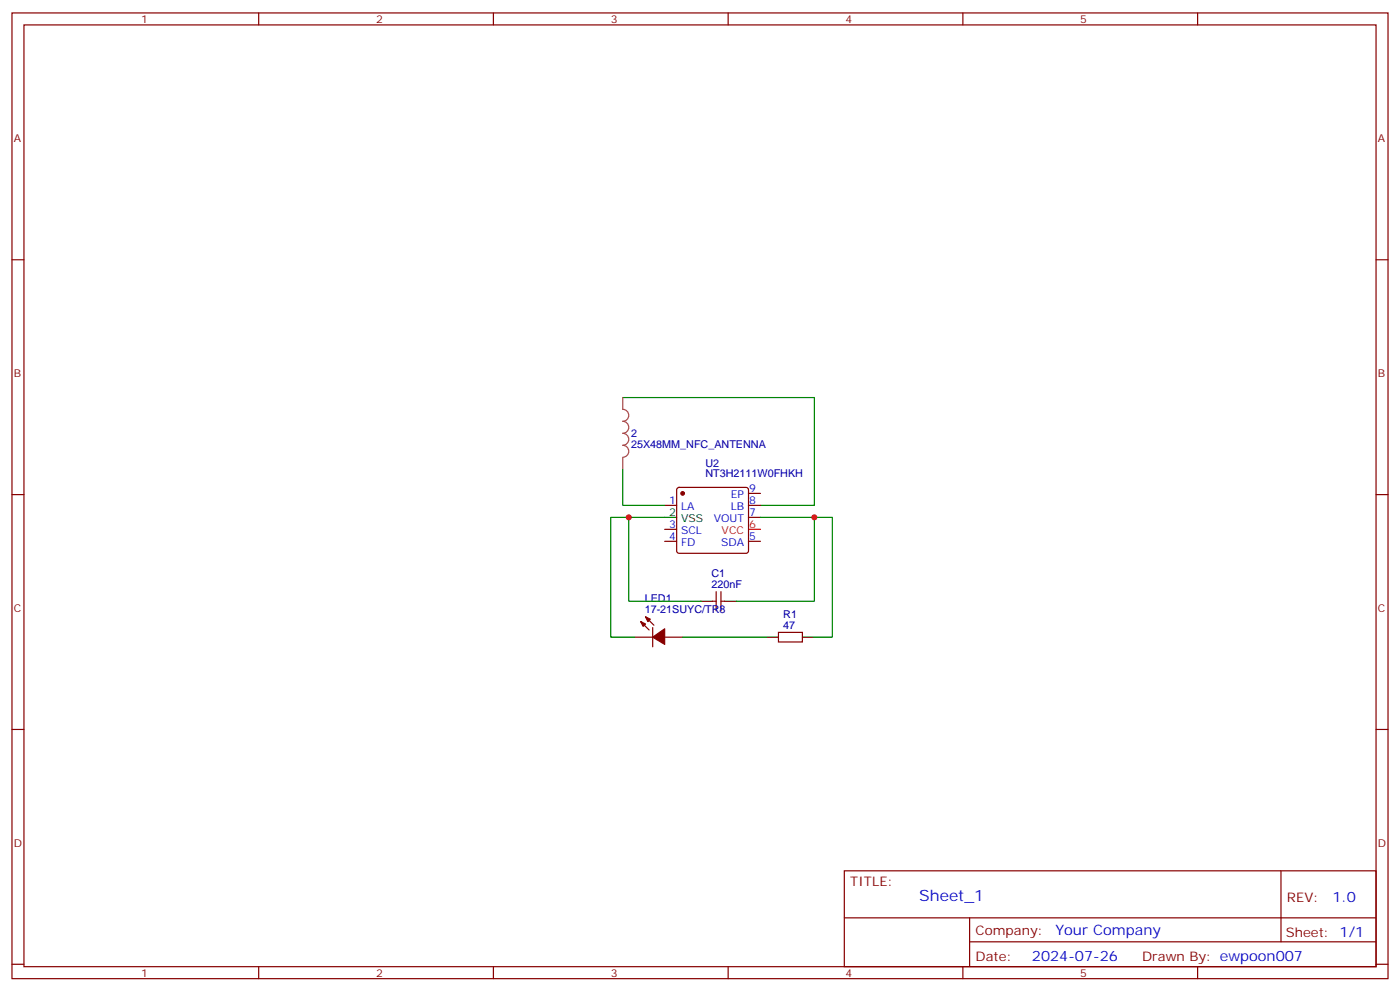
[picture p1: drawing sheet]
<svg xmlns="http://www.w3.org/2000/svg" width="412mm" height="292mm" viewBox="0 0 412 292" stroke-linecap="round" stroke-linejoin="round" font-family="sans-serif">
<g fill="none" stroke="#870000" stroke-width=".35">
<path d="M3.5 3.8h405.4v284.3h-405.4zM7.1 7.3h398.2v277.3h-398.2zM76.2 3.8v3.5M145.3 3.8v3.5M214.5 3.8v3.5M283.6 3.8v3.5M352.8 3.8v3.5M3.5 76.5h3.6M405.3 76.5h3.6M3.5 145.6h3.6M195.8 148.8h3.5M195.8 159.4h3.5"/>
<path d="M195.8 155.9h3.5M199.6 143.7l.4-.2h19.8l.5 .2 .2 .5v18l-.2 .5-.5 .2h-19.8l-.5-.2-.2-.5v-18zM220.5 145.3h3.5M220.5 148.8h3.5M220.5 152.3h3.5M220.5 159.4h3.5M405.3 145.6h3.6M209.9 177h1.1M211 174.2v5.6M212.4 174.2v5.6M212.4 177h1M187 187.6h5.3"/>
<path d="M188.7 183l2.5 2.5M190.1 181.6l2.5 2.5M192.3 184.8v5.6M195.8 187.6h5.3M229.3 186.2h7.1v2.8h-7.1zM3.5 214.8h3.6M405.3 214.8h3.6M248.7 256.4h156.6v28.2h-156.6zM377.3 256.4v20.9M248.7 270.2h156.5M285.6 277.3h119.6M285.6 270.2v14.2"/>
<path d="M3.5 283.9h3.6M76.2 284.6v3.5M145.3 284.6v3.5M214.5 284.6v3.5M283.6 284.6v3.5M352.8 284.6v3.5M405.3 283.9h3.6"/>
</g>
<path d="M183.4 117.1h56.5v31.7h-15.9M183.4 138.2v10.6h12.4M185.2 152.3h-5.3v35.3h7.1M195.8 152.3h-10.6v24.7h21.2M224 152.3h15.9v24.7h-22.9M239.9 152.3h5.3v35.3h-5.3M201.1 187.6h24.7" fill="none" stroke="#008700" stroke-width=".35"/>
<path d="M195.8 152.3h3.5M206.4 177h3.5M213.4 177h3.6M225.8 187.6h3.5M236.4 187.6h3.5" fill="none" stroke="#000" stroke-width=".35"/>
<path d="M220.5 155.9h3.5" fill="none" stroke="#f00" stroke-width=".35"/>
<g fill="#870000" stroke="#870000" stroke-width=".35">
<path d="M188.7 183l1.4 .7-.7 .7z"/>
<path d="M190.1 181.6l1.5 .7-.7 .7z"/>
<path d="M192.3 187.6l3.5-2.5v4.6z"/>
<circle cx="201.1" cy="145.3" r=".53"/>
</g>
<path d="M183.4 117.1v3.4a1.76 1.76 0 0 1 1.8 1.8 1.76 1.76 0 0 1-1.8 1.8 1.76 1.76 0 0 1 1.8 1.7 1.76 1.76 0 0 1-1.8 1.8 1.76 1.76 0 0 1 1.8 1.7 1.76 1.76 0 0 1-1.8 1.8 1.76 1.76 0 0 1 1.8 1.8 1.76 1.76 0 0 1-1.8 1.7M183.4 134.7v3.5" fill="none" stroke="#a64a4a" stroke-width=".35"/>
<g fill="#c00">
<circle cx="239.9" cy="152.3" r=".88"/>
<circle cx="185.2" cy="152.3" r=".88"/>
</g>
<text font-size="4.6" fill="#00f" x="270.8" y="265.4">Sheet_1</text>
<g font-size="4.2" fill="#00f">
<text x="392.5" y="265.7">1.0</text>
<text x="310.9" y="275.2">Your Company</text>
<text x="304" y="283">2024-07-26</text>
</g>
<g font-size="3.9" fill="#800">
<text x="250.5" y="261">TITLE:</text>
<text x="379.1" y="265.7">REV:</text>
<text x="287.4" y="275.2">Company:</text>
<text x="378.7" y="275.8">Sheet: 1/1</text>
<text x="287.4" y="282.9">Date:</text>
<text x="336.4" y="282.9">Drawn By: ewpoon007</text>
</g>
<g font-size="3.2" fill="#800">
<text x="41.6" y="6.8">1</text>
<text x="110.8" y="6.8">2</text>
<text x="179.9" y="6.8">3</text>
<text x="249.1" y="6.8">4</text>
<text x="318.2" y="6.8">5</text>
<text x="4.1" y="41.9">A</text>
<text x="405.9" y="41.9">A</text>
<text x="4.1" y="111.1">B</text>
<text x="405.9" y="111.1">B</text>
<text x="4.1" y="180.2">C</text>
<text x="405.9" y="180.2">C</text>
<text x="4.1" y="249.3">D</text>
<text x="405.9" y="249.3">D</text>
<text x="41.6" y="287.6">1</text>
<text x="110.8" y="287.6">2</text>
<text x="179.9" y="287.6">3</text>
<text x="249.1" y="287.6">4</text>
<text x="318.2" y="287.6">5</text>
</g>
<g font-size="3.2" fill="#000080">
<text x="185.9" y="132">25X48MM_NFC_ANTENNA</text>
<text x="185.9" y="128.8">2</text>
<text x="207.8" y="137.4">U2</text>
<text x="207.8" y="140.6">NT3H2111W0FHKH</text>
<text x="209.6" y="173.1">220nF</text>
<text x="209.6" y="169.9">C1</text>
<text x="189.9" y="177.3">LED1</text>
<text x="189.9" y="180.6">17-21SUYC/TR8</text>
<text x="230.7" y="185.1">47</text>
<text x="230.7" y="181.9">R1</text>
</g>
<g font-size="3.2" fill="#00f">
<text x="197.1" y="148.4">1</text>
<text x="215.3" y="146.7">EP</text>
<text x="220.7" y="144.9">9</text>
<text x="220.7" y="148.4">8</text>
<text x="197.1" y="155.5">3</text>
<text x="200.6" y="150.2">LA</text>
<text x="210.2" y="153.7">VOUT</text>
<text x="215.2" y="150.2">LB</text>
<text x="220.7" y="152">7</text>
<text x="197.1" y="159">4</text>
<text x="200.6" y="160.8">FD</text>
<text x="200.6" y="157.3">SCL</text>
<text x="212.4" y="160.8">SDA</text>
<text x="220.7" y="159">5</text>
</g>
<g font-size="3.2">
<text x="197.1" y="152">2</text>
<text x="200.6" y="153.7">VSS</text>
</g>
<g font-size="3.2" fill="#f00">
<text x="220.7" y="155.5">6</text>
<text x="212.6" y="157.3">VCC</text>
</g>
</svg>
